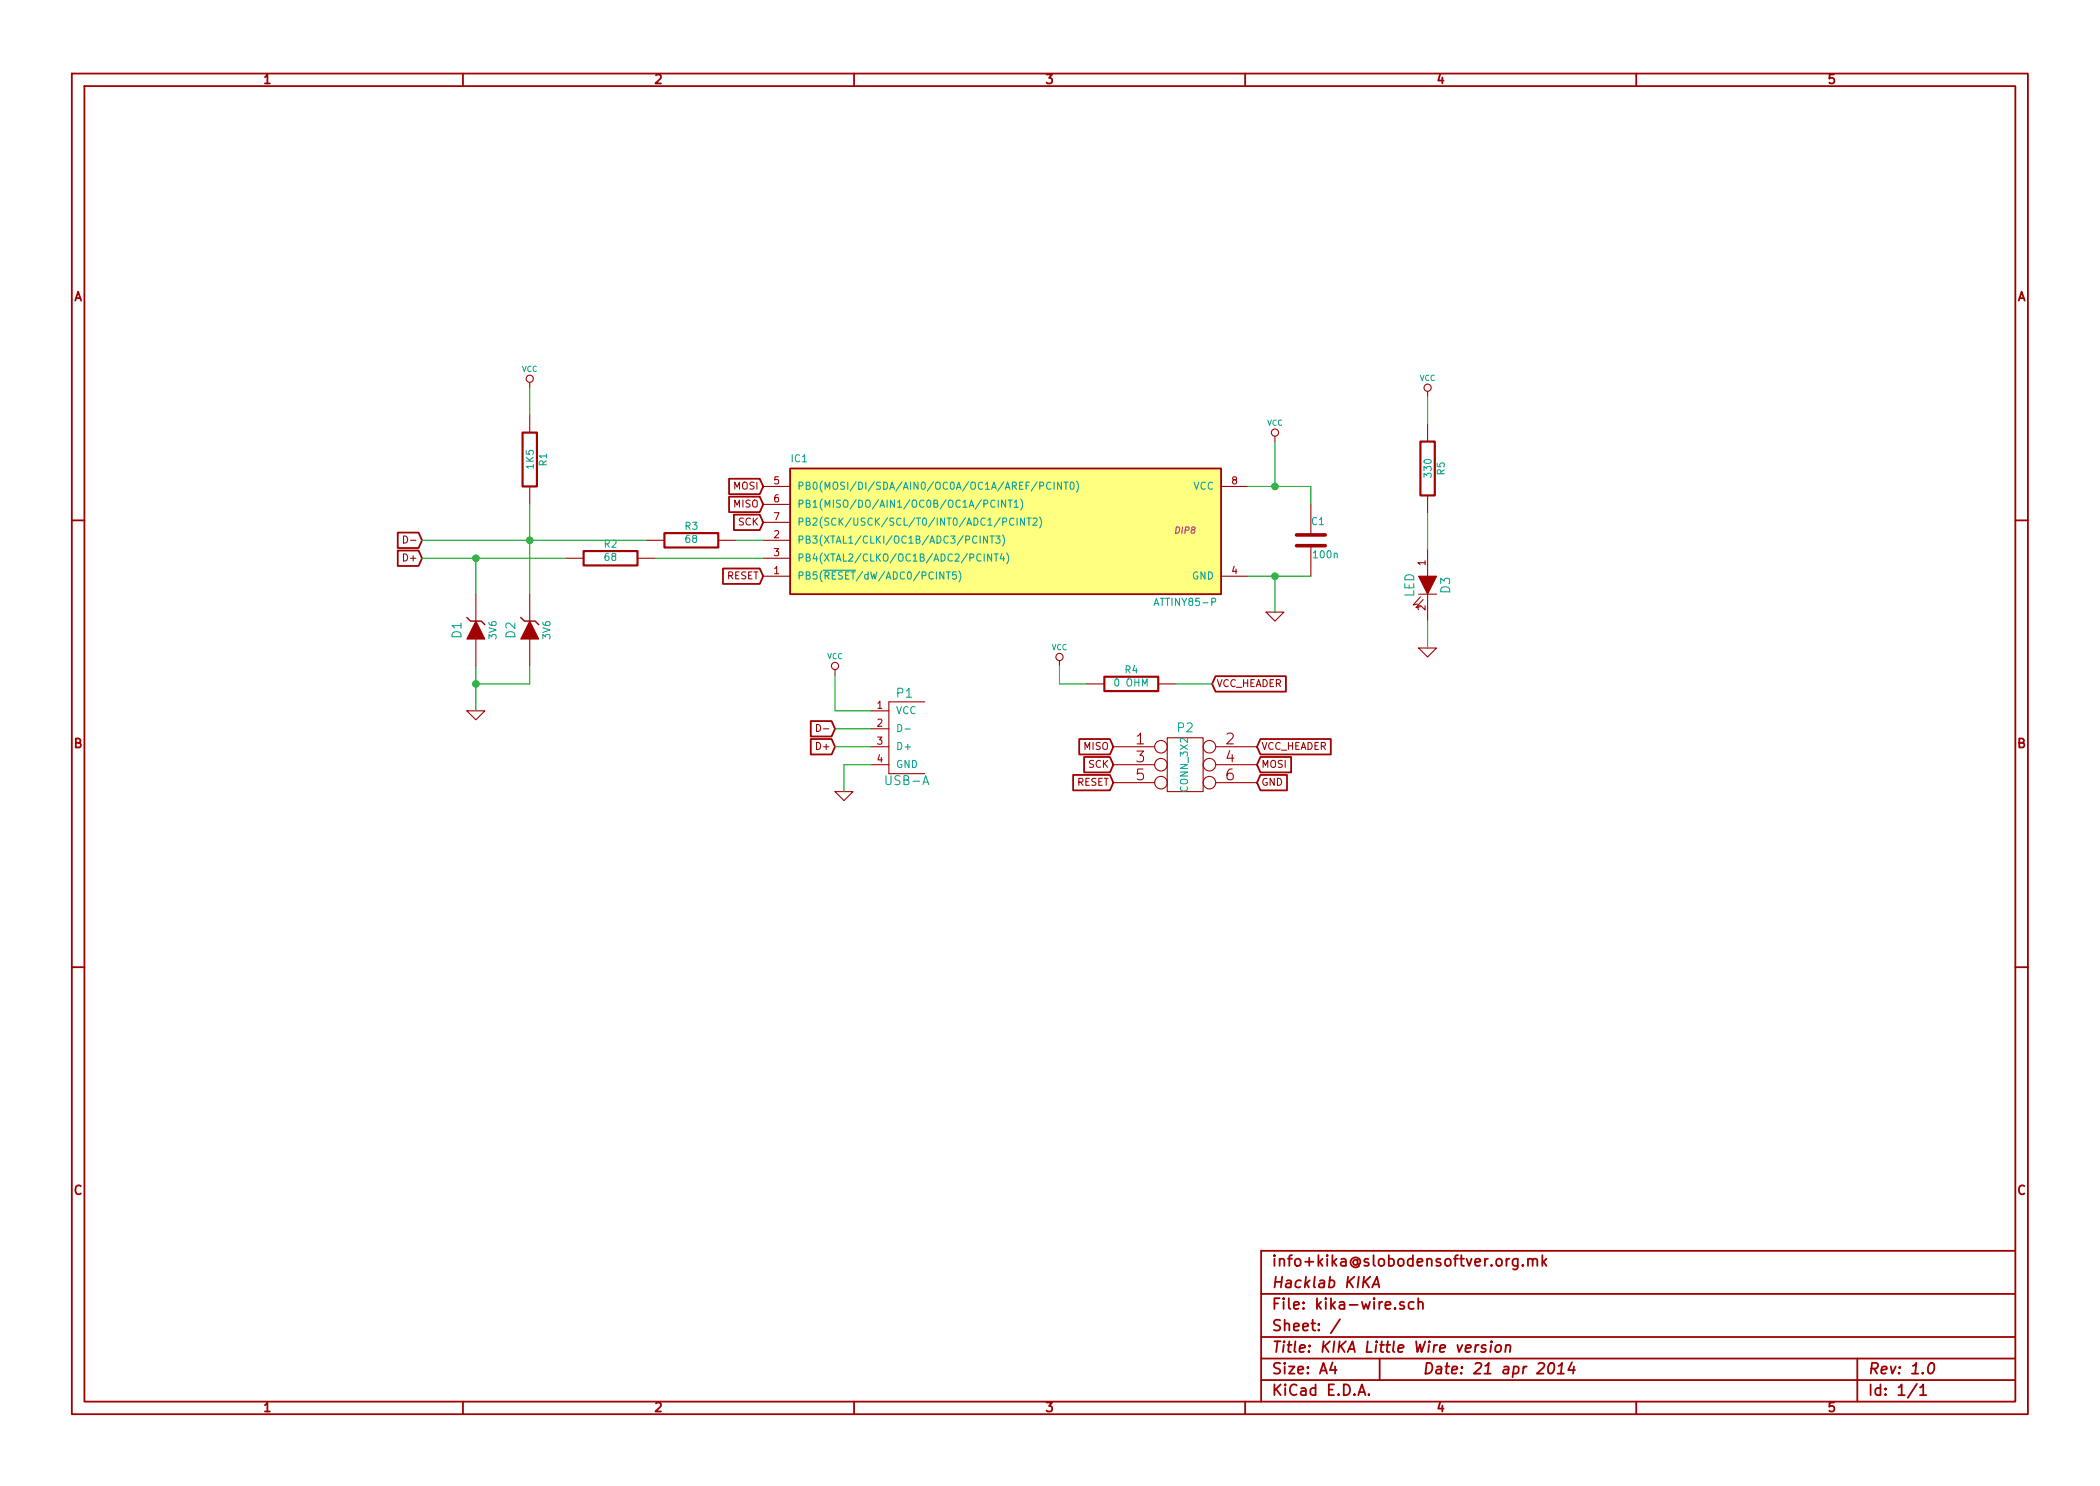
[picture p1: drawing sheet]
<svg xmlns="http://www.w3.org/2000/svg" width="297mm" height="210mm" viewBox="0 0 297 210" stroke-linecap="round" stroke-linejoin="round" font-family="sans-serif">
<g fill="none" stroke="#a00000" stroke-width=".25">
<path d="M10.2 10.4h276.6v189.7h-276.6zM11.9 12.2h273.2v186.1h-273.2zM65.5 10.4v1.8M120.8 10.4v1.8M176.1 10.4v1.8M231.4 10.4v1.8M10.2 73.6h1.7M56.3 75.4h2.9l.5 1-.5 1.1h-2.9zM56.3 77.9h2.9l.5 1.1-.5 1.1h-2.9zM103.1 70.3h4.4l.4 1.1-.4 1.1h-4.4zM103.1 67.7h4.4l.4 1.1-.4 1.1h-4.4zM103.8 72.8h3.7l.4 1.1-.4 1.1h-3.7z"/>
<path d="M111.8 66.3h60.9v17.8h-60.9zM285.1 73.6h1.7M102.3 80.4h5.2l.4 1.1-.4 1.1h-5.2zM171.9 95.7h10v2.2h-10l-.5-1.1zM114.7 102h2.9l.5 1.1-.5 1.1h-2.9zM114.7 104.6h2.9l.5 1.1-.5 1.1h-2.9zM151.8 109.6h5.2l.5 1.1-.5 1.1h-5.2zM152.7 104.6h4.3l.5 1.1-.5 1.1h-4.3zM153.3 107.1h3.7l.5 1.1-.5 1.1h-3.7zM178.3 104.6h9.9v2.2h-9.9l-.5-1.1zM178.3 107.1h4.3v2.2h-4.3l-.5-1.1zM178.3 109.6h3.7v2.2h-3.7l-.5-1.1z"/>
<path d="M10.2 136.8h1.7M285.1 136.8h1.7M213.5 178.1l-.3 .1-.1 .2M214.7 178.1v1.2a.43 .43 0 0 1-.7 .2M214.7 178.2a.48 .48 0 0 0-.7 .1l-.1 .5a.48 .48 0 0 0 .8 .2M215.4 179h.1l-.1 .1-.1-.1h.1v.1M216.1 178.3a.38 .38 0 0 1 .7 0v.8M216.1 178.1v1M216.8 178.3a.35 .35 0 0 1 .3-.2 .35 .35 0 0 1 .3 .2v.8M218.2 177.6v1.5M218.3 178.5l.4 .6M218.7 178.1l-.5 .6"/>
<path d="M285.1 177h-106.7v21.3M65.5 198.3v1.8M120.8 198.3v1.8M176.1 198.3v1.8M178.4 183.1h106.7M178.4 189.2h106.7M178.4 195.3h106.7M178.4 192.2h106.7M188.5 192.8l-.4 1h1M188.8 193.3v1.1M189.5 186.7l-1.3 1.9M192.1 197.4l.5-1.5 .5 1.5"/>
<path d="M192.3 197h.7M193.6 197.3h.1l-.1 .1-.1-.1h.1v.1M193.8 180.6l-1 .9M194.1 182.2l.7-1.6 .3 1.6M194.3 181.7h.7M195.1 192.2v3.1M197.3 185.1h.1l-.1 .1v-.1v.1M198.6 184.3l-.4-.1-.2 .2 .1 .2 .5 .2 .1 .1-.1 .2-.1 .1-.5-.1M200 184.3a.48 .48 0 0 0-.7 0l-.1 .6a.48 .48 0 0 0 .8 .2M200.6 184.3a.38 .38 0 0 1 .7 .1v.8M200.6 183.7v1.5M208.7 190.3l-.1 1"/>
<path d="M209.2 190.3l-.3 .1-.2 .2M210.2 190.4l-.4-.1-.1 .1-.2 .2 .3 .2 .3 .1 .1 .2-.3 .2-.4-.1M210.9 190.3l-.1 1M211 189.8l-.1 .1h.1v-.1v.1M211.6 190.4a.39 .39 0 0 1 .4-.1 .39 .39 0 0 1 .3 .3l-.1 .6a.41 .41 0 0 1-.7-.2zM213 190.4a.38 .38 0 0 1 .7 .1l-.1 .8M213 190.3l-.1 1M219.2 193a.35 .35 0 0 1 .4-.2 .35 .35 0 0 1 .2 .3 .87 .87 0 0 1-.5 1.3l-.2-.1a1.14 1.14 0 0 1 .1-1.3zM220.3 194.4h.9M220.4 193.3l.6-.5-.2 1.6M222.4 192.8l-.6 1h1M222.6 193.3l-.1 1.1"/>
<path d="M231.4 198.3v1.8M262.7 192.2v6.1M271.1 195.8l-1.3 2M271.6 196.3l.4-.4v1.5M271.6 197.4h.9M272.9 193a.35 .35 0 0 1 .4-.2 .35 .35 0 0 1 .3 .3 .87 .87 0 0 1-.6 1.3l-.2-.1a1.14 1.14 0 0 1 .1-1.3z"/>
</g>
<path d="M111.8 66.3h60.9v17.8h-60.9z" fill="#ffff80" stroke="#ffff80" stroke-width=".25"/>
<g fill="none" stroke="#a00000" stroke-width=".15">
<path d="M74.9 54.1v.8M74.9 58.7v2.5M201.9 55.4v.7M201.9 59.9v2.6M57.1 75.8a.5 .5 0 0 1 .6 .5 .5 .5 0 0 1-.6 .5zM58.1 76.4h.7M74.9 68.8v2.6M80 79h2.5M90.2 79h2.5M91.4 76.4h2.6M101.6 76.4h2.5M107.9 76.4h3.9"/>
<path d="M107.9 79h3.9M107.9 68.8h3.9M107.9 71.4h3.9M107.9 73.9h3.9M172.7 68.8h3.8M180.3 61.7v.8M185.4 71.4v4.3M185.4 77.2v4.3M201.9 70.1v2.5M201.9 77.7v3.8M67.3 84.1v3.8M67.3 90.4v3.8"/>
<path d="M74.9 84.1v3.8M74.9 90.4v3.8M107.9 81.5h3.9M118.1 94.7v.8M130.8 99.3h-5.1v10.2h5.1M149.9 93.5v.7M153.7 96.8h2.5M163.8 96.8h2.6M172.7 81.5h3.8M179.1 86.6h2.5l-1.3 1.3zM200.7 91.7h2.5l-1.3 1.3zM200.7 84.1h2.5"/>
<path d="M200.9 84.4l-1 1.2 .6-.1M201.3 84.8l-1 1.2 .6-.2M201.9 84.1v3.8M66 100.6h2.6l-1.3 1.2zM115.5 102.5a.5 .5 0 0 1 .6 .5 .5 .5 0 0 1-.6 .5zM116.5 103.1h.7M118.1 112h2.5l-1.2 1.3zM123.2 105.7h2.5M123.2 108.2h2.5M123.2 100.6h2.5M123.2 103.1h2.5M157.5 105.7h5.8"/>
<path d="M157.5 108.2h5.8M157.5 110.7h5.8M165.1 104.4h5.1v7.6h-5.1zM172 105.7h5.8M172 108.2h5.8M172 110.7h5.8"/>
<circle cx="74.9" cy="53.6" r=".51"/>
<circle cx="201.9" cy="54.9" r=".51"/>
<circle cx="180.3" cy="61.2" r=".51"/>
<circle cx="118.1" cy="94.2" r=".51"/>
<circle cx="149.9" cy="93" r=".51"/>
<circle cx="164.2" cy="110.7" r=".89"/>
<circle cx="164.2" cy="108.2" r=".89"/>
<circle cx="164.2" cy="105.7" r=".89"/>
<circle cx="171.1" cy="108.2" r=".89"/>
<circle cx="171.1" cy="110.7" r=".89"/>
<circle cx="171.1" cy="105.7" r=".89"/>
</g>
<g fill="none" stroke="#00a0a0" stroke-width=".15">
<path d="M138.6 75.8v1.1M139.2 78.4v1M139.7 75.8v1.1l-.6-1.1v1.1M140 75.8h.6M140.3 78.4v1l-.6-1v1M140.3 75.8v1.1M140.6 78.4h.6M140.7 70.9a.4 .4 0 0 0-.5 0 .4 .4 0 0 0-.1 .4 .37 .37 0 0 0 .2 .4 .37 .37 0 0 0 .4 0M140.8 75.8h.7l-.4 .4 .3 .1v.5l-.1 .1-.5-.1M140.9 78.4v1M141.2 70.8v1M141.7 78.3l-.2 .8h.6"/>
<path d="M141.8 75.7a1.2 1.2 0 0 1 0 1.5M141.8 73.8h.5l.1-.1-.1-.4h-.5v1M142 78.7v.7M142.2 70.8v1l-.5-1v1M142.4 78.2a1.2 1.2 0 0 1 0 1.6M142.6 70.8h.6M142.9 70.8v1M143.4 73.4a.4 .4 0 0 0-.5 0 .4 .4 0 0 0-.1 .5 .37 .37 0 0 0 .2 .4 .37 .37 0 0 0 .4-.1M143.5 71.1l.2-.3v1M143.5 71.8h.5M143.9 73.3v1M144.4 70.6a1.2 1.2 0 0 1 0 1.6"/>
<path d="M144.9 73.3v1l-.6-1v1M145.3 73.3h.5M145.5 73.3v1M146.1 73.4l.4-.1 .2 .1v.2l-.6 .7h.6M147 73.1a1.2 1.2 0 0 1 0 1.6M147.1 68.8l.4-.1 .1-.1-.1-.3-.4-.1v1M148.6 68.3a.4 .4 0 0 0-.5 0 .4 .4 0 0 0-.1 .5 .37 .37 0 0 0 .2 .4 .37 .37 0 0 0 .4-.1M149.1 68.2v1M150.1 68.2v1l-.5-1v1M150.5 68.2h.6M150.8 68.2v1M151.4 68.3l.3-.1a.59 .59 0 0 1-.1 1l-.2-.1v-.2z"/>
<path d="M152.3 68.1a1.2 1.2 0 0 1 0 1.5M116.5 80.7h4.5M133.9 80.9h.5M134.1 80.9v1M135.3 80.9h-.5l-.1 .5 .1-.1 .4 .1 .1 .4-.2 .1-.4-.1M135.6 80.8a1.2 1.2 0 0 1 0 1.5M127 102.5a.51 .51 0 0 1 .6 .5 .51 .51 0 0 1-.6 .5zM128 103.1h.8"/>
</g>
<path d="M183.4 77.2h4.1M183.4 75.7h4.1" fill="none" stroke="#a00000" stroke-width=".51"/>
<path d="M73.9 61.2h2v7.6h-2zM82.5 78h7.7v2h-7.7zM94 75.4h7.6v2.1h-7.6zM200.9 62.5h2v7.6h-2zM156.2 95.8h7.6v2h-7.6z" fill="none" stroke="#a00000" stroke-width=".3"/>
<g fill="#a00000" stroke="#a00000" stroke-width=".15">
<path d="M67.3 87.9l1.3 2.5h-2.6z"/>
<path d="M74.9 87.9l1.3 2.5h-2.5z"/>
<path d="M200.7 81.5h2.5l-1.3 2.6z"/>
</g>
<path d="M66 87.4l.5 .5h1.6l.5 .5M73.7 87.4l.5 .5h1.5l.5 .5" fill="none" stroke="#a00000" stroke-width=".2"/>
<g fill="none" stroke="#00a000" stroke-width=".15">
<path d="M74.9 54.9v3.8M201.9 56.1v3.8M59.7 76.4h31.7M59.7 79h20.3M67.3 79v5.1M74.9 71.4v12.7M92.7 79h15.2M104.1 76.4h3.8M176.5 68.8h8.9v2.6M180.3 62.5v6.3M201.9 72.6v5.1M67.3 94.2v6.4"/>
<path d="M74.9 94.2v2.6h-7.6M118.1 95.5v5.1h5.1M149.9 94.2v2.6h3.8M166.4 96.8h5M176.5 81.5h8.9M180.3 81.5v5.1M201.9 87.9v3.8M118.1 105.7h5.1M118.1 103.1h5.1M123.2 108.2h-3.8v3.8"/>
</g>
<g fill="#00a000" stroke="#00a000" stroke-width=".25">
<circle cx="180.3" cy="68.8" r=".41"/>
<circle cx="180.3" cy="81.5" r=".41"/>
<circle cx="67.3" cy="96.8" r=".41"/>
<circle cx="67.3" cy="79" r=".41"/>
<circle cx="74.9" cy="76.4" r=".41"/>
</g>
<g font-size="2.1" fill="#a00000">
<text x="160.7" y="105.4">1</text>
<text x="160.7" y="107.9">3</text>
<text x="173.4" y="105.4">2</text>
<text x="173.4" y="107.9">4</text>
<text x="160.7" y="110.5">5</text>
<text x="173.4" y="110.5">6</text>
<text x="179.9" y="179.3">info+kika@slobodensoftver.org.mk</text>
<text x="179.9" y="185.4">File: kika-wire.sch</text>
<text x="179.9" y="182.3">Hacklab KIKA</text>
<text x="179.9" y="191.5">Title: KIKA Little Wire version</text>
<text x="179.9" y="188.4">Sheet: /</text>
<text x="179.9" y="197.6">KiCad E.D.A.</text>
<text x="179.9" y="194.5">Size: A4</text>
<text x="201.2" y="194.5">Date: 21 apr 2014</text>
<text x="264.2" y="194.5">Rev: 1.0</text>
<text x="264.2" y="197.6">Id: 1/1</text>
</g>
<g font-size="1.8" fill="#a00000">
<text x="37.3" y="11.9">1</text>
<text x="92.7" y="11.9">2</text>
<text x="148" y="11.9">3</text>
<text x="203.3" y="11.9">4</text>
<text x="258.6" y="11.9">5</text>
<text x="10.4" y="42.7">A</text>
<text x="285.3" y="42.7">A</text>
<text x="10.4" y="105.9">B</text>
<text x="285.3" y="105.9">B</text>
<text x="10.4" y="169.1">C</text>
<text x="285.3" y="169.1">C</text>
<text x="37.3" y="199.8">1</text>
<text x="92.7" y="199.8">2</text>
<text x="148" y="199.8">3</text>
<text x="203.3" y="199.8">4</text>
<text x="258.6" y="199.8">5</text>
</g>
<g font-size="1.8" fill="#00a0a0">
<text x="205.2" y="83.9" transform="rotate(-90 205.2 83.9)">D3</text>
<text x="200.1" y="84.6" transform="rotate(-90 200.1 84.6)">LED</text>
<text x="65.3" y="90.3" transform="rotate(-90 65.3 90.3)">D1</text>
<text x="72.9" y="90.3" transform="rotate(-90 72.9 90.3)">D2</text>
<text x="126.9" y="98.8">P1</text>
<text x="166.6" y="103.7">P2</text>
<text x="125.5" y="111.1">USB-A</text>
</g>
<g font-size="1.4" fill="#00a0a0">
<text x="77.4" y="65.9" transform="rotate(-90 77.4 65.9)">R1</text>
<text x="111.9" y="65.5">IC1</text>
<text x="75.5" y="66.3" transform="rotate(-90 75.5 66.3)">1K5</text>
<text x="112.8" y="69.3">PB0(MOSI/DI/SDA/AIN0/OC0A/OC1A/AREF/PCINT0)</text>
<text x="112.8" y="71.9">PB1(MISO/DO/AIN1/OC0B/OC1A/PCINT1)</text>
<text x="168.7" y="69.3">VCC</text>
<text x="202.5" y="67.4" transform="rotate(-90 202.5 67.4)">330</text>
<text x="204.4" y="67.2" transform="rotate(-90 204.4 67.2)">R5</text>
<text x="85.5" y="77.5">R2</text>
<text x="96.9" y="75">R3</text>
<text x="97" y="76.9">68</text>
<text x="112.8" y="77">PB3(XTAL1/CLKI/OC1B/ADC3/PCINT3)</text>
<text x="112.8" y="74.4">PB2(SCK/USCK/SCL/T0/INT0/ADC1/PCINT2)</text>
<text x="185.5" y="74.3">C1</text>
<text x="85.5" y="79.4">68</text>
<text x="112.8" y="82">PB5(RESET/dW/ADC0/PCINT5)</text>
<text x="112.8" y="79.5">PB4(XTAL2/CLKO/OC1B/ADC2/PCINT4)</text>
<text x="168.6" y="82">GND</text>
<text x="185.9" y="79">100n</text>
<text x="163.6" y="85.8">ATTINY85-P</text>
<text x="70.3" y="90.4" transform="rotate(-90 70.3 90.4)">3V6</text>
<text x="77.9" y="90.4" transform="rotate(-90 77.9 90.4)">3V6</text>
<text x="159.1" y="95.3">R4</text>
<text x="126.7" y="101.1">VCC</text>
<text x="157.8" y="97.2">0 OHM</text>
<text x="126.7" y="106.2">D+</text>
<text x="126.7" y="108.7">GND</text>
<text x="168.1" y="111.9" transform="rotate(-90 168.1 111.9)">CONN_3X2</text>
</g>
<g font-size="1.4" fill="#a00000">
<text x="103.8" y="71.9">MISO</text>
<text x="103.8" y="69.3">MOSI</text>
<text x="109.5" y="68.6">5</text>
<text x="109.5" y="71.1">6</text>
<text x="174.2" y="68.6">8</text>
<text x="104.4" y="74.4">SCK</text>
<text x="109.5" y="76.2">2</text>
<text x="109.5" y="73.7">7</text>
<text x="57.3" y="79.5">D+</text>
<text x="102.7" y="82">RESET</text>
<text x="109.5" y="81.3">1</text>
<text x="109.5" y="78.7">3</text>
<text x="174.2" y="81.3">4</text>
<text x="201.7" y="80" transform="rotate(-90 201.7 80)">1</text>
<text x="201.7" y="86.4" transform="rotate(-90 201.7 86.4)">2</text>
<text x="124.1" y="100.3">1</text>
<text x="172.1" y="97.3">VCC_HEADER</text>
<text x="115.7" y="106.1">D+</text>
<text x="124.1" y="102.9">2</text>
<text x="124.1" y="105.4">3</text>
<text x="124.1" y="107.9">4</text>
<text x="153.3" y="106.1">MISO</text>
<text x="178.4" y="106.1">VCC_HEADER</text>
<text x="152.2" y="111.2">RESET</text>
<text x="153.9" y="108.7">SCK</text>
<text x="178.4" y="108.7">MOSI</text>
<text x="178.4" y="111.2">GND</text>
</g>
<text font-size="1.2" fill="#a000a0" x="166.3" y="75.5">DIP8</text>
<g font-size="1.1" fill="#00a0a0">
<text x="73.8" y="52.6">VCC</text>
<text x="200.8" y="53.9">VCC</text>
<text x="179.2" y="60.3">VCC</text>
<text x="117" y="93.3">VCC</text>
<text x="148.7" y="92">VCC</text>
</g>
</svg>
